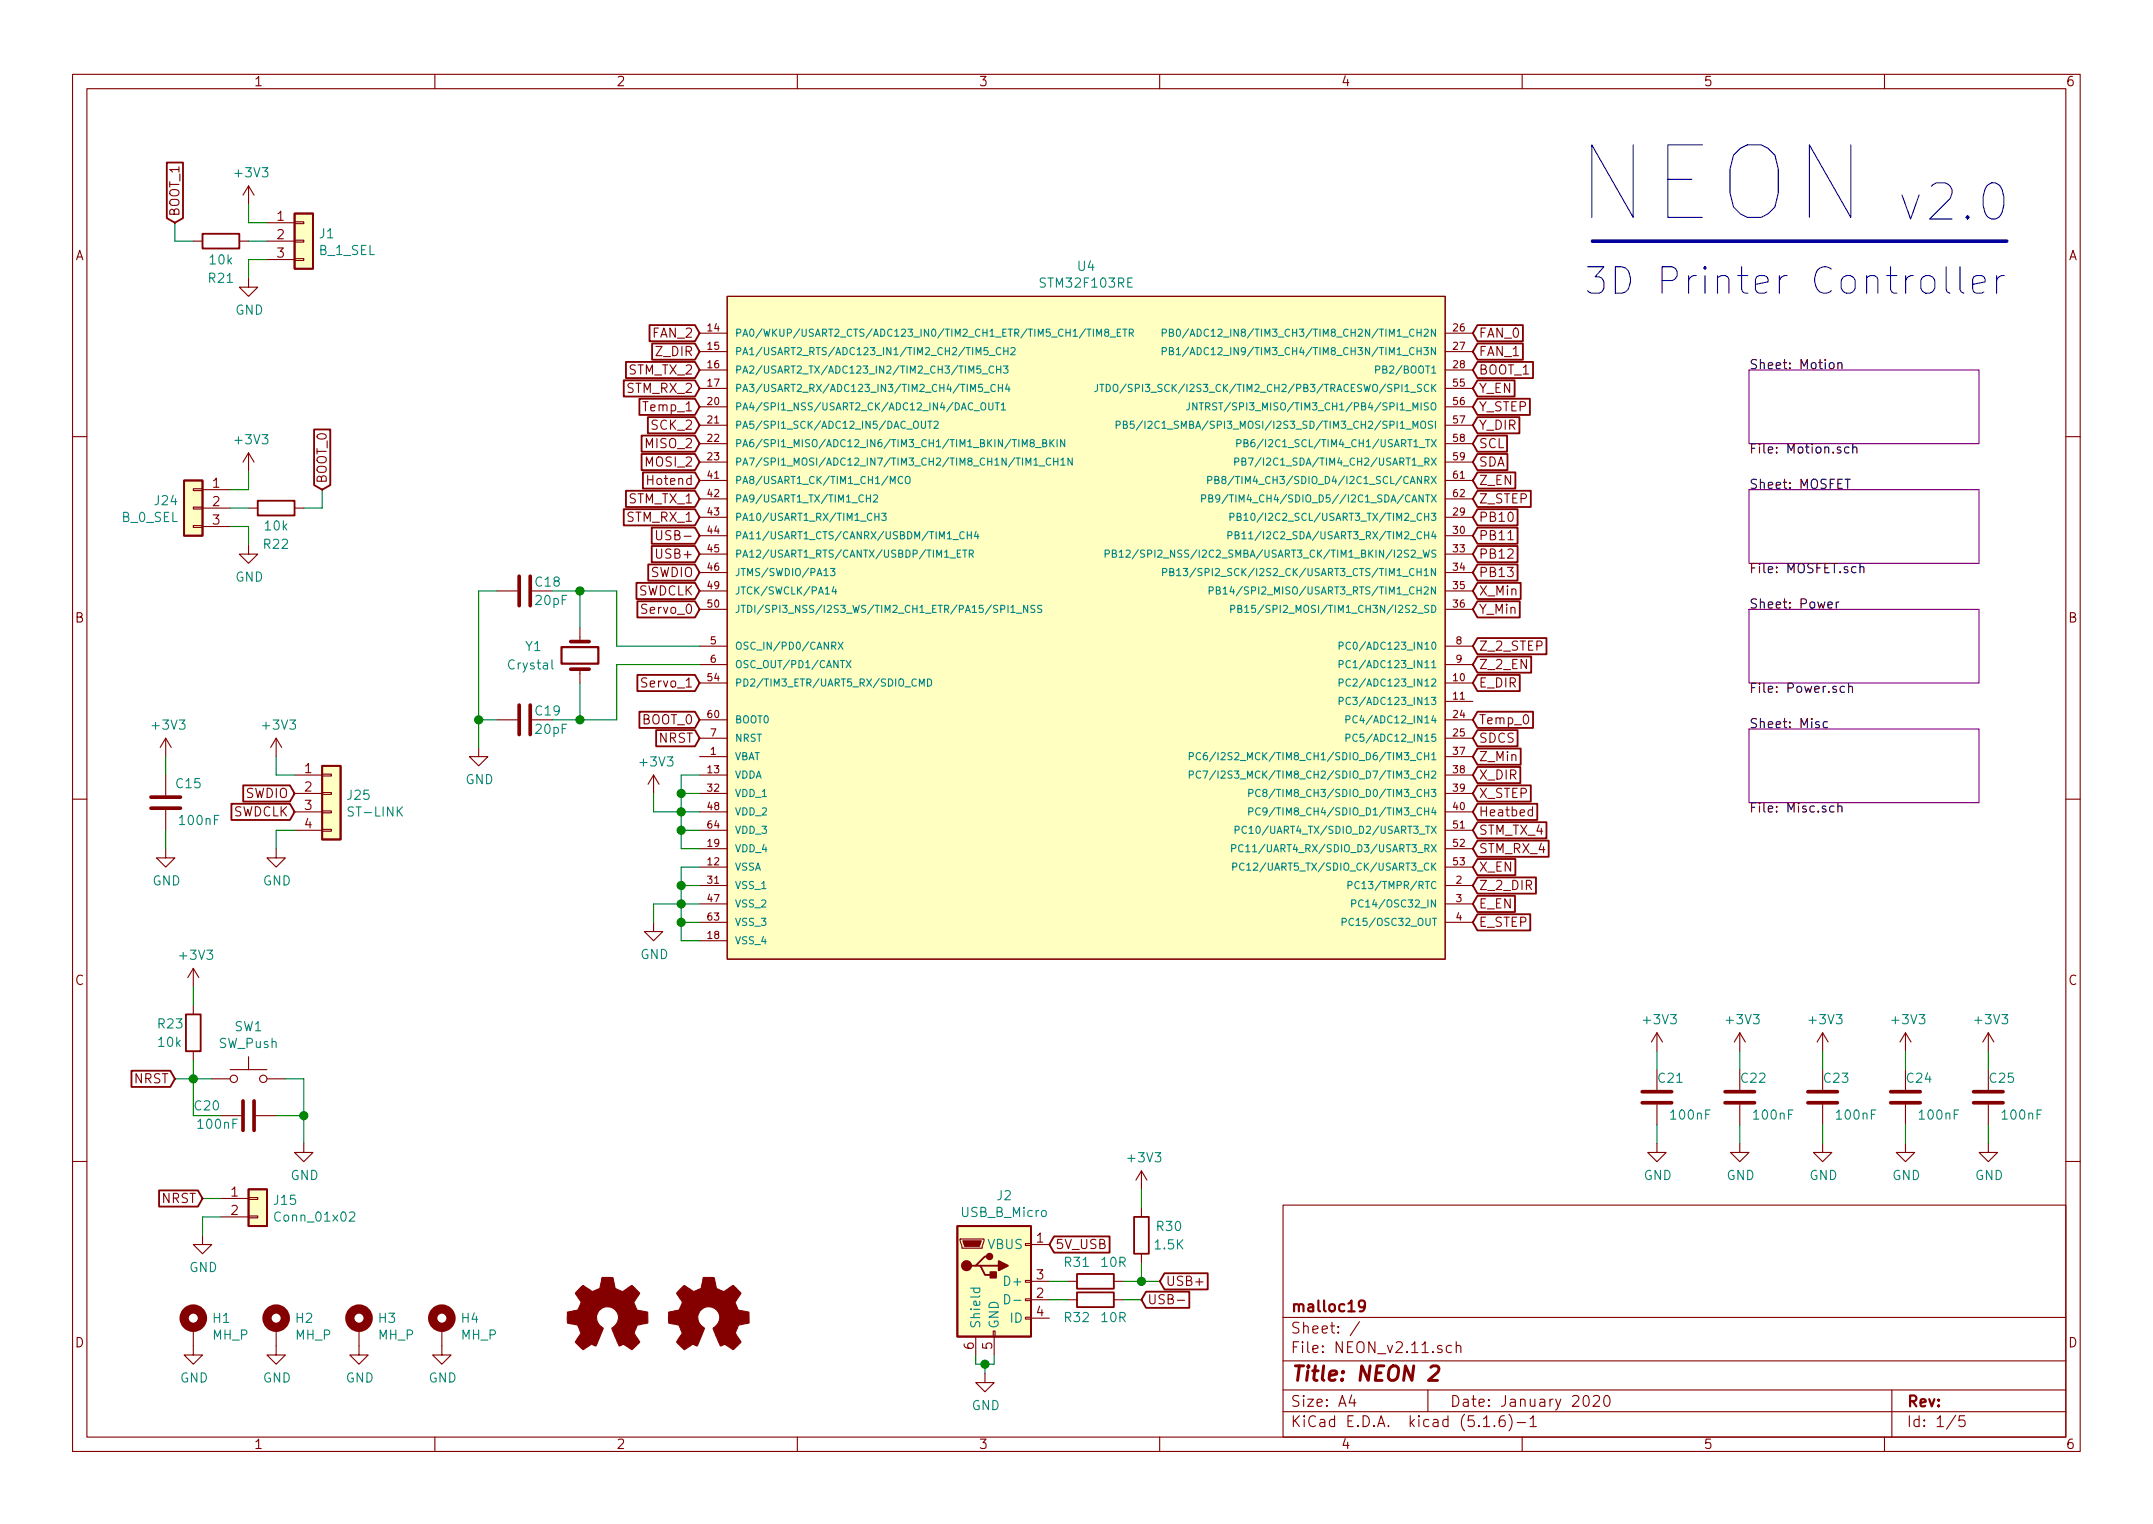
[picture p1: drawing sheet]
EESchema Schematic File Version 4
EELAYER 30 0
EELAYER END
$Descr A4 11693 8268
encoding utf-8
Sheet 1 5
Title "NEON 2"
Date "January 2020"
Rev ""
Comp "malloc19"
Comment1 ""
Comment2 ""
Comment3 ""
Comment4 ""
$EndDescr
$Comp
L Mechanical:MountingHole_Pad H1
U 1 1
P 1050 7200
F 0 "H1" H 1150 7251 50  0000 L CNN
F 1 "MH_P" H 1150 7160 50  0000 L CNN
F 2 "MountingHole:MountingHole_3.2mm_M3_Pad_Via" H 1050 7200 50  0001 C CNN
F 3 "~" H 1050 7200 50  0001 C CNN
	1    1050 7200
	1    0    0    -1  
$EndComp
$Comp
L power:GND #PWR0179
U 1 1
P 1050 7300
F 0 "#PWR0179" H 1050 7050 50  0001 C CNN
F 1 "GND" H 1055 7127 50  0000 C CNN
F 2 "" H 1050 7300 50  0001 C CNN
F 3 "" H 1050 7300 50  0001 C CNN
	1    1050 7300
	1    0    0    -1  
$EndComp
$Comp
L Mechanical:MountingHole_Pad H2
U 1 1
P 1500 7200
F 0 "H2" H 1600 7251 50  0000 L CNN
F 1 "MH_P" H 1600 7160 50  0000 L CNN
F 2 "MountingHole:MountingHole_3.2mm_M3_Pad_Via" H 1500 7200 50  0001 C CNN
F 3 "~" H 1500 7200 50  0001 C CNN
	1    1500 7200
	1    0    0    -1  
$EndComp
$Comp
L power:GND #PWR0133
U 1 1
P 1500 7300
F 0 "#PWR0133" H 1500 7050 50  0001 C CNN
F 1 "GND" H 1505 7127 50  0000 C CNN
F 2 "" H 1500 7300 50  0001 C CNN
F 3 "" H 1500 7300 50  0001 C CNN
	1    1500 7300
	1    0    0    -1  
$EndComp
$Comp
L Mechanical:MountingHole_Pad H3
U 1 1
P 1950 7200
F 0 "H3" H 2050 7251 50  0000 L CNN
F 1 "MH_P" H 2050 7160 50  0000 L CNN
F 2 "MountingHole:MountingHole_3.2mm_M3_Pad_Via" H 1950 7200 50  0001 C CNN
F 3 "~" H 1950 7200 50  0001 C CNN
	1    1950 7200
	1    0    0    -1  
$EndComp
$Comp
L power:GND #PWR0134
U 1 1
P 1950 7300
F 0 "#PWR0134" H 1950 7050 50  0001 C CNN
F 1 "GND" H 1955 7127 50  0000 C CNN
F 2 "" H 1950 7300 50  0001 C CNN
F 3 "" H 1950 7300 50  0001 C CNN
	1    1950 7300
	1    0    0    -1  
$EndComp
$Comp
L Mechanical:MountingHole_Pad H4
U 1 1
P 2400 7200
F 0 "H4" H 2500 7251 50  0000 L CNN
F 1 "MH_P" H 2500 7160 50  0000 L CNN
F 2 "MountingHole:MountingHole_3.2mm_M3_Pad_Via" H 2400 7200 50  0001 C CNN
F 3 "~" H 2400 7200 50  0001 C CNN
	1    2400 7200
	1    0    0    -1  
$EndComp
$Comp
L power:GND #PWR0180
U 1 1
P 2400 7300
F 0 "#PWR0180" H 2400 7050 50  0001 C CNN
F 1 "GND" H 2405 7127 50  0000 C CNN
F 2 "" H 2400 7300 50  0001 C CNN
F 3 "" H 2400 7300 50  0001 C CNN
	1    2400 7300
	1    0    0    -1  
$EndComp
$Comp
L Graphic:Logo_Open_Hardware_Small LOGO1
U 1 1
P 3300 7150
F 0 "LOGO1" H 3300 7425 50  0001 C CNN
F 1 "Logo_Open_Hardware_Small" H 3300 6925 50  0001 C CNN
F 2 "Symbol:OSHW-Symbol_6.7x6mm_SilkScreen" H 3300 7150 50  0001 C CNN
F 3 "~" H 3300 7150 50  0001 C CNN
	1    3300 7150
	1    0    0    -1  
$EndComp
$Comp
L Graphic:Logo_Open_Hardware_Small LOGO2
U 1 1
P 3850 7150
F 0 "LOGO2" H 3850 7425 50  0001 C CNN
F 1 "Logo_Open_Hardware_Small" H 3850 6925 50  0001 C CNN
F 2 "Symbol:KiCad-Logo2_8mm_SilkScreen" H 3850 7150 50  0001 C CNN
F 3 "~" H 3850 7150 50  0001 C CNN
	1    3850 7150
	1    0    0    -1  
$EndComp
$Sheet
S 9500 2000 1250 400 
U 5CD7F8DE
F0 "Motion" 50
F1 "Motion.sch" 50
$EndSheet
$Sheet
S 9500 2650 1250 400 
U 5CDED0D7
F0 "MOSFET" 50
F1 "MOSFET.sch" 50
$EndSheet
$Sheet
S 9500 3300 1250 400 
U 5CE1D96E
F0 "Power" 50
F1 "Power.sch" 50
$EndSheet
$Sheet
S 9500 3950 1250 400 
U 5CE4B0EA
F0 "Misc" 50
F1 "Misc.sch" 50
$EndSheet
Text Notes 8550 1200 0    394  ~ 0
NEON
Text Notes 10300 1200 0    197  ~ 0
v2.0
Wire Notes Line width 20 style solid
	8650 1300 10900 1300
Text Notes 8600 1600 0    144  ~ 0
3D Printer Controller
Text GLabel 8000 1900 2    50   Input ~ 0
FAN_1
Text GLabel 3800 1800 0    50   Input ~ 0
FAN_2
Text GLabel 8000 1800 2    50   Input ~ 0
FAN_0
Text GLabel 3800 2200 0    50   Input ~ 0
Temp_1
Text GLabel 8000 3900 2    50   Input ~ 0
Temp_0
Text GLabel 3800 3300 0    50   Input ~ 0
Servo_0
Text GLabel 8000 4400 2    50   Input ~ 0
Heatbed
Text GLabel 3800 2600 0    50   Input ~ 0
Hotend
Text GLabel 8000 4100 2    50   Input ~ 0
Z_Min
Text GLabel 8000 3200 2    50   Input ~ 0
X_Min
Text GLabel 8000 3300 2    50   Input ~ 0
Y_Min
Text GLabel 8000 4200 2    50   Input ~ 0
X_DIR
Text GLabel 8000 4300 2    50   Input ~ 0
X_STEP
Text GLabel 8000 2300 2    50   Input ~ 0
Y_DIR
Text GLabel 8000 2200 2    50   Input ~ 0
Y_STEP
Text GLabel 3800 1900 0    50   Input ~ 0
Z_DIR
Text GLabel 8000 2700 2    50   Input ~ 0
Z_STEP
Text GLabel 8000 3700 2    50   Input ~ 0
E_DIR
Text GLabel 8000 5000 2    50   Input ~ 0
E_STEP
Text GLabel 8000 2400 2    50   Input ~ 0
SCL
Text GLabel 8000 2500 2    50   Input ~ 0
SDA
Text GLabel 3800 2300 0    50   Input ~ 0
SCK_2
Text GLabel 3800 2400 0    50   Input ~ 0
MISO_2
Text GLabel 3800 2500 0    50   Input ~ 0
MOSI_2
$Comp
L Device:Crystal Y?
U 1 1
P 3150 3550
AR Path="/5D362114/5D364B17" Ref="Y?"  Part="1" 
AR Path="/5D364B17" Ref="Y1"  Part="1" 
F 0 "Y1" V 3100 3250 50  0000 L CNN
F 1 "Crystal" V 3200 3150 50  0000 L CNN
F 2 "Crystal:Crystal_SMD_5032-2Pin_5.0x3.2mm" H 3150 3550 50  0001 C CNN
F 3 "~" H 3150 3550 50  0001 C CNN
F 4 "C115962" V 3150 3550 50  0001 C CNN "JLC"
	1    3150 3550
	0    1    1    0   
$EndComp
$Comp
L Device:C C?
U 1 1
P 2850 3200
AR Path="/5D362114/5D364B1E" Ref="C?"  Part="1" 
AR Path="/5D364B1E" Ref="C18"  Part="1" 
F 0 "C18" V 2800 3250 50  0000 L CNN
F 1 "20pF" V 2900 3250 50  0000 L CNN
F 2 "Capacitor_SMD:C_0805_2012Metric_Pad1.15x1.40mm_HandSolder" H 2888 3050 50  0001 C CNN
F 3 "~" H 2850 3200 50  0001 C CNN
F 4 "C1798" V 2850 3200 50  0001 C CNN "JLC"
	1    2850 3200
	0    1    1    0   
$EndComp
Wire Wire Line
	3150 3900 3000 3900
Wire Wire Line
	3000 3200 3150 3200
Wire Wire Line
	3150 3700 3150 3900
Wire Wire Line
	3150 3200 3150 3400
Wire Wire Line
	2700 3200 2600 3200
Wire Wire Line
	2600 3200 2600 3900
Wire Wire Line
	2700 3900 2600 3900
Connection ~ 2600 3900
Wire Wire Line
	2600 3900 2600 4050
$Comp
L power:GND #PWR?
U 1 1
P 2600 4050
AR Path="/5D362114/5D364B37" Ref="#PWR?"  Part="1" 
AR Path="/5D364B37" Ref="#PWR038"  Part="1" 
F 0 "#PWR038" H 2600 3800 50  0001 C CNN
F 1 "GND" H 2605 3877 50  0000 C CNN
F 2 "" H 2600 4050 50  0001 C CNN
F 3 "" H 2600 4050 50  0001 C CNN
	1    2600 4050
	1    0    0    -1  
$EndComp
Text GLabel 8000 4700 2    50   Input ~ 0
X_EN
Text GLabel 8000 2100 2    50   Input ~ 0
Y_EN
Text GLabel 8000 2600 2    50   Input ~ 0
Z_EN
Text GLabel 8000 4900 2    50   Input ~ 0
E_EN
Text GLabel 3800 3700 0    50   Input ~ 0
Servo_1
Text GLabel 3800 4000 0    50   Input ~ 0
NRST
Text GLabel 3800 3900 0    50   Input ~ 0
BOOT_0
Text GLabel 950  5850 0    50   Input ~ 0
NRST
Wire Wire Line
	1050 6050 1050 5850
Wire Wire Line
	1050 5850 950  5850
Wire Wire Line
	1050 5850 1150 5850
Connection ~ 1050 5850
Wire Wire Line
	1550 5850 1650 5850
Wire Wire Line
	1650 5850 1650 6050
Connection ~ 1650 6050
$Comp
L power:GND #PWR?
U 1 1
P 1650 6200
AR Path="/5D362114/5D364B5B" Ref="#PWR?"  Part="1" 
AR Path="/5D364B5B" Ref="#PWR046"  Part="1" 
F 0 "#PWR046" H 1650 5950 50  0001 C CNN
F 1 "GND" H 1655 6027 50  0000 C CNN
F 2 "" H 1650 6200 50  0001 C CNN
F 3 "" H 1650 6200 50  0001 C CNN
	1    1650 6200
	1    0    0    -1  
$EndComp
Text GLabel 1750 2650 1    50   Input ~ 0
BOOT_0
$Comp
L power:+3V3 #PWR?
U 1 1
P 1350 1100
AR Path="/5D362114/5D364B62" Ref="#PWR?"  Part="1" 
AR Path="/5D364B62" Ref="#PWR034"  Part="1" 
F 0 "#PWR034" H 1350 950 50  0001 C CNN
F 1 "+3V3" H 1365 1273 50  0000 C CNN
F 2 "" H 1350 1100 50  0001 C CNN
F 3 "" H 1350 1100 50  0001 C CNN
	1    1350 1100
	1    0    0    -1  
$EndComp
$Comp
L power:GND #PWR?
U 1 1
P 1350 1500
AR Path="/5D362114/5D364B68" Ref="#PWR?"  Part="1" 
AR Path="/5D364B68" Ref="#PWR036"  Part="1" 
F 0 "#PWR036" H 1350 1250 50  0001 C CNN
F 1 "GND" H 1355 1327 50  0000 C CNN
F 2 "" H 1350 1500 50  0001 C CNN
F 3 "" H 1350 1500 50  0001 C CNN
	1    1350 1500
	1    0    0    -1  
$EndComp
Wire Wire Line
	1350 1400 1450 1400
Wire Wire Line
	1350 1200 1450 1200
Wire Wire Line
	1350 1500 1350 1400
Wire Wire Line
	1350 1100 1350 1200
Text GLabel 950  1200 1    50   Input ~ 0
BOOT_1
Text GLabel 8000 2000 2    50   Input ~ 0
BOOT_1
$Comp
L power:GND #PWR?
U 1 1
P 3550 5000
AR Path="/5D362114/5D364B74" Ref="#PWR?"  Part="1" 
AR Path="/5D364B74" Ref="#PWR041"  Part="1" 
F 0 "#PWR041" H 3550 4750 50  0001 C CNN
F 1 "GND" H 3555 4827 50  0000 C CNN
F 2 "" H 3550 5000 50  0001 C CNN
F 3 "" H 3550 5000 50  0001 C CNN
	1    3550 5000
	1    0    0    -1  
$EndComp
Wire Wire Line
	3800 4600 3700 4600
Wire Wire Line
	3700 4600 3700 4500
Wire Wire Line
	3700 4200 3800 4200
Wire Wire Line
	3800 4500 3700 4500
Connection ~ 3700 4500
Wire Wire Line
	3700 4500 3700 4400
Wire Wire Line
	3800 4400 3700 4400
Connection ~ 3700 4400
Wire Wire Line
	3700 4400 3700 4300
Wire Wire Line
	3800 4300 3700 4300
Connection ~ 3700 4300
Wire Wire Line
	3700 4300 3700 4200
$Comp
L power:+3V3 #PWR?
U 1 1
P 3550 4300
AR Path="/5D362114/5D364B86" Ref="#PWR?"  Part="1" 
AR Path="/5D364B86" Ref="#PWR039"  Part="1" 
F 0 "#PWR039" H 3550 4150 50  0001 C CNN
F 1 "+3V3" H 3565 4473 50  0000 C CNN
F 2 "" H 3550 4300 50  0001 C CNN
F 3 "" H 3550 4300 50  0001 C CNN
	1    3550 4300
	1    0    0    -1  
$EndComp
Wire Wire Line
	3700 4400 3550 4400
Wire Wire Line
	3550 4400 3550 4300
$Comp
L power:GND #PWR?
U 1 1
P 9000 6200
AR Path="/5D362114/5D364B8E" Ref="#PWR?"  Part="1" 
AR Path="/5D364B8E" Ref="#PWR047"  Part="1" 
F 0 "#PWR047" H 9000 5950 50  0001 C CNN
F 1 "GND" H 9005 6027 50  0000 C CNN
F 2 "" H 9000 6200 50  0001 C CNN
F 3 "" H 9000 6200 50  0001 C CNN
	1    9000 6200
	1    0    0    -1  
$EndComp
$Comp
L power:+3V3 #PWR?
U 1 1
P 9000 5700
AR Path="/5D362114/5D364B94" Ref="#PWR?"  Part="1" 
AR Path="/5D364B94" Ref="#PWR042"  Part="1" 
F 0 "#PWR042" H 9000 5550 50  0001 C CNN
F 1 "+3V3" H 9015 5873 50  0000 C CNN
F 2 "" H 9000 5700 50  0001 C CNN
F 3 "" H 9000 5700 50  0001 C CNN
	1    9000 5700
	1    0    0    -1  
$EndComp
$Comp
L Device:C C?
U 1 1
P 9000 5950
AR Path="/5D362114/5D364B9A" Ref="C?"  Part="1" 
AR Path="/5D364B9A" Ref="C21"  Part="1" 
F 0 "C21" H 8850 5850 50  0000 L CNN
F 1 "100nF" H 8700 6050 50  0000 L CNN
F 2 "Capacitor_SMD:C_0805_2012Metric_Pad1.15x1.40mm_HandSolder" H 9038 5800 50  0001 C CNN
F 3 "~" H 9000 5950 50  0001 C CNN
F 4 "C49678" H 9000 5950 50  0001 C CNN "JLC"
	1    9000 5950
	-1   0    0    1   
$EndComp
Wire Wire Line
	9000 5700 9000 5800
Wire Wire Line
	9000 6100 9000 6200
$Comp
L power:GND #PWR?
U 1 1
P 9450 6200
AR Path="/5D362114/5D364BA3" Ref="#PWR?"  Part="1" 
AR Path="/5D364BA3" Ref="#PWR048"  Part="1" 
F 0 "#PWR048" H 9450 5950 50  0001 C CNN
F 1 "GND" H 9455 6027 50  0000 C CNN
F 2 "" H 9450 6200 50  0001 C CNN
F 3 "" H 9450 6200 50  0001 C CNN
	1    9450 6200
	1    0    0    -1  
$EndComp
$Comp
L power:+3V3 #PWR?
U 1 1
P 9450 5700
AR Path="/5D362114/5D364BA9" Ref="#PWR?"  Part="1" 
AR Path="/5D364BA9" Ref="#PWR043"  Part="1" 
F 0 "#PWR043" H 9450 5550 50  0001 C CNN
F 1 "+3V3" H 9465 5873 50  0000 C CNN
F 2 "" H 9450 5700 50  0001 C CNN
F 3 "" H 9450 5700 50  0001 C CNN
	1    9450 5700
	1    0    0    -1  
$EndComp
Wire Wire Line
	9450 5700 9450 5800
Wire Wire Line
	9450 6100 9450 6200
$Comp
L power:GND #PWR?
U 1 1
P 9900 6200
AR Path="/5D362114/5D364BB8" Ref="#PWR?"  Part="1" 
AR Path="/5D364BB8" Ref="#PWR049"  Part="1" 
F 0 "#PWR049" H 9900 5950 50  0001 C CNN
F 1 "GND" H 9905 6027 50  0000 C CNN
F 2 "" H 9900 6200 50  0001 C CNN
F 3 "" H 9900 6200 50  0001 C CNN
	1    9900 6200
	1    0    0    -1  
$EndComp
$Comp
L power:+3V3 #PWR?
U 1 1
P 9900 5700
AR Path="/5D362114/5D364BBE" Ref="#PWR?"  Part="1" 
AR Path="/5D364BBE" Ref="#PWR044"  Part="1" 
F 0 "#PWR044" H 9900 5550 50  0001 C CNN
F 1 "+3V3" H 9915 5873 50  0000 C CNN
F 2 "" H 9900 5700 50  0001 C CNN
F 3 "" H 9900 5700 50  0001 C CNN
	1    9900 5700
	1    0    0    -1  
$EndComp
Wire Wire Line
	9900 5700 9900 5800
Wire Wire Line
	9900 6100 9900 6200
$Comp
L power:GND #PWR?
U 1 1
P 10350 6200
AR Path="/5D362114/5D364BCD" Ref="#PWR?"  Part="1" 
AR Path="/5D364BCD" Ref="#PWR050"  Part="1" 
F 0 "#PWR050" H 10350 5950 50  0001 C CNN
F 1 "GND" H 10355 6027 50  0000 C CNN
F 2 "" H 10350 6200 50  0001 C CNN
F 3 "" H 10350 6200 50  0001 C CNN
	1    10350 6200
	1    0    0    -1  
$EndComp
$Comp
L power:+3V3 #PWR?
U 1 1
P 10350 5700
AR Path="/5D362114/5D364BD3" Ref="#PWR?"  Part="1" 
AR Path="/5D364BD3" Ref="#PWR045"  Part="1" 
F 0 "#PWR045" H 10350 5550 50  0001 C CNN
F 1 "+3V3" H 10365 5873 50  0000 C CNN
F 2 "" H 10350 5700 50  0001 C CNN
F 3 "" H 10350 5700 50  0001 C CNN
	1    10350 5700
	1    0    0    -1  
$EndComp
Wire Wire Line
	10350 5700 10350 5800
Wire Wire Line
	10350 6100 10350 6200
$Comp
L Device:C C?
U 1 1
P 1350 6050
AR Path="/5D362114/5D364BE2" Ref="C?"  Part="1" 
AR Path="/5D364BE2" Ref="C20"  Part="1" 
F 0 "C20" V 1400 6200 50  0000 L CNN
F 1 "100nF" V 1300 6100 50  0000 L CNN
F 2 "Capacitor_SMD:C_0805_2012Metric_Pad1.15x1.40mm_HandSolder" H 1388 5900 50  0001 C CNN
F 3 "~" H 1350 6050 50  0001 C CNN
F 4 "C49678" V 1350 6050 50  0001 C CNN "JLC"
	1    1350 6050
	0    -1   -1   0   
$EndComp
$Comp
L Device:R R?
U 1 1
P 1050 5600
AR Path="/5D362114/5D364BEF" Ref="R?"  Part="1" 
AR Path="/5D364BEF" Ref="R23"  Part="1" 
F 0 "R23" H 850 5650 50  0000 L CNN
F 1 "10k" H 850 5550 50  0000 L CNN
F 2 "Resistor_SMD:R_0805_2012Metric_Pad1.15x1.40mm_HandSolder" V 980 5600 50  0001 C CNN
F 3 "~" H 1050 5600 50  0001 C CNN
F 4 " C17414" H 1050 5600 50  0001 C CNN "JLC"
	1    1050 5600
	1    0    0    -1  
$EndComp
$Comp
L power:+3V3 #PWR?
U 1 1
P 1050 5350
AR Path="/5D362114/5D364BF6" Ref="#PWR?"  Part="1" 
AR Path="/5D364BF6" Ref="#PWR040"  Part="1" 
F 0 "#PWR040" H 1050 5200 50  0001 C CNN
F 1 "+3V3" H 1065 5523 50  0000 C CNN
F 2 "" H 1050 5350 50  0001 C CNN
F 3 "" H 1050 5350 50  0001 C CNN
	1    1050 5350
	1    0    0    -1  
$EndComp
Wire Wire Line
	1050 5350 1050 5450
Wire Wire Line
	1050 5750 1050 5850
Wire Wire Line
	3700 5100 3800 5100
Wire Wire Line
	3800 5000 3700 5000
Wire Wire Line
	3800 4800 3700 4800
Wire Wire Line
	3800 4700 3700 4700
Wire Wire Line
	3550 5000 3550 4900
Wire Wire Line
	3700 4700 3700 4800
Connection ~ 3700 4800
Wire Wire Line
	3700 4800 3700 4900
Connection ~ 3700 5000
Wire Wire Line
	3700 5000 3700 5100
Wire Wire Line
	3800 4900 3700 4900
Connection ~ 3700 4900
Wire Wire Line
	3700 4900 3700 5000
Wire Wire Line
	3700 4900 3550 4900
$Comp
L Device:R R?
U 1 1
P 1200 1300
AR Path="/5D362114/5D364C0D" Ref="R?"  Part="1" 
AR Path="/5D364C0D" Ref="R21"  Part="1" 
F 0 "R21" V 1400 1300 50  0000 C CNN
F 1 "10k" V 1300 1300 50  0000 C CNN
F 2 "Resistor_SMD:R_0805_2012Metric_Pad1.15x1.40mm_HandSolder" V 1130 1300 50  0001 C CNN
F 3 "~" H 1200 1300 50  0001 C CNN
F 4 " C17414" V 1200 1300 50  0001 C CNN "JLC"
	1    1200 1300
	0    1    1    0   
$EndComp
Wire Wire Line
	1350 1300 1450 1300
Wire Wire Line
	1050 1300 950  1300
$Comp
L Device:R R?
U 1 1
P 1500 2750
AR Path="/5D362114/5D364C16" Ref="R?"  Part="1" 
AR Path="/5D364C16" Ref="R22"  Part="1" 
F 0 "R22" V 1300 2750 50  0000 C CNN
F 1 "10k" V 1400 2750 50  0000 C CNN
F 2 "Resistor_SMD:R_0805_2012Metric_Pad1.15x1.40mm_HandSolder" V 1430 2750 50  0001 C CNN
F 3 "~" H 1500 2750 50  0001 C CNN
F 4 " C17414" V 1500 2750 50  0001 C CNN "JLC"
	1    1500 2750
	0    -1   -1   0   
$EndComp
Connection ~ 3150 3900
Connection ~ 3150 3200
Text GLabel 5700 6750 2    50   Input ~ 0
5V_USB
Text GLabel 6200 7050 2    50   Input ~ 0
USB-
Text GLabel 6300 6950 2    50   Input ~ 0
USB+
$Comp
L power:GND #PWR?
U 1 1
P 5350 7450
AR Path="/5D362114/5D364C82" Ref="#PWR?"  Part="1" 
AR Path="/5D364C82" Ref="#PWR051"  Part="1" 
F 0 "#PWR051" H 5350 7200 50  0001 C CNN
F 1 "GND" H 5355 7277 50  0000 C CNN
F 2 "" H 5350 7450 50  0001 C CNN
F 3 "" H 5350 7450 50  0001 C CNN
	1    5350 7450
	1    0    0    -1  
$EndComp
Wire Wire Line
	5300 7350 5300 7400
Wire Wire Line
	5300 7400 5350 7400
Wire Wire Line
	5350 7400 5350 7450
Wire Wire Line
	5350 7400 5400 7400
Wire Wire Line
	5400 7400 5400 7350
Connection ~ 5350 7400
Text GLabel 3800 2800 0    50   Input ~ 0
STM_RX_1
Text GLabel 3800 2700 0    50   Input ~ 0
STM_TX_1
Wire Wire Line
	1650 2750 1750 2750
Wire Wire Line
	1750 2750 1750 2650
Wire Wire Line
	1350 2750 1250 2750
Wire Wire Line
	1250 2850 1350 2850
Wire Wire Line
	1350 2850 1350 2950
Wire Wire Line
	1250 2650 1350 2650
Wire Wire Line
	1350 2650 1350 2550
$Comp
L power:+3V3 #PWR?
U 1 1
P 1350 2550
AR Path="/5D362114/5D364C9E" Ref="#PWR?"  Part="1" 
AR Path="/5D364C9E" Ref="#PWR035"  Part="1" 
F 0 "#PWR035" H 1350 2400 50  0001 C CNN
F 1 "+3V3" H 1365 2723 50  0000 C CNN
F 2 "" H 1350 2550 50  0001 C CNN
F 3 "" H 1350 2550 50  0001 C CNN
	1    1350 2550
	1    0    0    -1  
$EndComp
$Comp
L power:GND #PWR?
U 1 1
P 1350 2950
AR Path="/5D362114/5D364CA4" Ref="#PWR?"  Part="1" 
AR Path="/5D364CA4" Ref="#PWR037"  Part="1" 
F 0 "#PWR037" H 1350 2700 50  0001 C CNN
F 1 "GND" H 1355 2777 50  0000 C CNN
F 2 "" H 1350 2950 50  0001 C CNN
F 3 "" H 1350 2950 50  0001 C CNN
	1    1350 2950
	1    0    0    -1  
$EndComp
Wire Wire Line
	950  1200 950  1300
Text GLabel 3800 2900 0    50   Input ~ 0
USB-
Text GLabel 3800 3000 0    50   Input ~ 0
USB+
$Comp
L Connector:USB_B_Micro J2
U 1 1
P 5400 6950
F 0 "J2" H 5455 7417 50  0000 C CNN
F 1 "USB_B_Micro" H 5455 7326 50  0000 C CNN
F 2 "Connector_USB:USB_Micro-B_GCT_USB3076-30-A" H 5550 6900 50  0001 C CNN
F 3 "~" H 5550 6900 50  0001 C CNN
	1    5400 6950
	1    0    0    -1  
$EndComp
$Comp
L Connector_Generic:Conn_01x03 J24
U 1 1
P 1050 2750
AR Path="/5D3AB5E9" Ref="J24"  Part="1" 
AR Path="/5CE4B0EA/5D3AB5E9" Ref="J?"  Part="1" 
AR Path="/5D06A187/5D3AB5E9" Ref="J?"  Part="1" 
F 0 "J24" H 1129 2792 50  0000 L CNN
F 1 "B_0_SEL" H 1129 2701 50  0000 L CNN
F 2 "Connector_PinHeader_2.54mm:PinHeader_1x03_P2.54mm_Vertical" H 1050 2750 50  0001 C CNN
F 3 "~" H 1050 2750 50  0001 C CNN
	1    1050 2750
	-1   0    0    -1  
$EndComp
$Comp
L Connector_Generic:Conn_01x03 J1
U 1 1
P 1650 1300
AR Path="/5D3B042E" Ref="J1"  Part="1" 
AR Path="/5CE4B0EA/5D3B042E" Ref="J?"  Part="1" 
AR Path="/5D06A187/5D3B042E" Ref="J?"  Part="1" 
F 0 "J1" H 1729 1342 50  0000 L CNN
F 1 "B_1_SEL" H 1729 1251 50  0000 L CNN
F 2 "Connector_PinHeader_2.54mm:PinHeader_1x03_P2.54mm_Vertical" H 1650 1300 50  0001 C CNN
F 3 "~" H 1650 1300 50  0001 C CNN
	1    1650 1300
	1    0    0    -1  
$EndComp
$Comp
L Connector_Generic:Conn_01x04 J25
U 1 1
P 1800 4300
AR Path="/5D375D68" Ref="J25"  Part="1" 
AR Path="/5CE4B0EA/5D375D68" Ref="J?"  Part="1" 
AR Path="/5D06A187/5D375D68" Ref="J?"  Part="1" 
F 0 "J25" H 1879 4292 50  0000 L CNN
F 1 "ST-LINK" H 1879 4201 50  0000 L CNN
F 2 "Connector_PinHeader_2.54mm:PinHeader_1x04_P2.54mm_Vertical" H 1800 4300 50  0001 C CNN
F 3 "~" H 1800 4300 50  0001 C CNN
	1    1800 4300
	1    0    0    -1  
$EndComp
$Comp
L power:+3V3 #PWR?
U 1 1
P 1500 4100
AR Path="/5D362114/5D377686" Ref="#PWR?"  Part="1" 
AR Path="/5D377686" Ref="#PWR0174"  Part="1" 
F 0 "#PWR0174" H 1500 3950 50  0001 C CNN
F 1 "+3V3" H 1515 4273 50  0000 C CNN
F 2 "" H 1500 4100 50  0001 C CNN
F 3 "" H 1500 4100 50  0001 C CNN
	1    1500 4100
	1    0    0    -1  
$EndComp
Wire Wire Line
	1500 4100 1500 4200
Wire Wire Line
	1500 4200 1600 4200
Wire Wire Line
	1600 4500 1500 4500
Wire Wire Line
	1500 4500 1500 4600
$Comp
L power:GND #PWR?
U 1 1
P 1500 4600
AR Path="/5D362114/5D37B0A1" Ref="#PWR?"  Part="1" 
AR Path="/5D37B0A1" Ref="#PWR0185"  Part="1" 
F 0 "#PWR0185" H 1500 4350 50  0001 C CNN
F 1 "GND" H 1505 4427 50  0000 C CNN
F 2 "" H 1500 4600 50  0001 C CNN
F 3 "" H 1500 4600 50  0001 C CNN
	1    1500 4600
	1    0    0    -1  
$EndComp
Text GLabel 1600 4300 0    50   Input ~ 0
SWDIO
Text GLabel 1600 4400 0    50   Input ~ 0
SWDCLK
Text GLabel 3800 3100 0    50   Input ~ 0
SWDIO
Text GLabel 3800 3200 0    50   Input ~ 0
SWDCLK
$Comp
L power:GND #PWR?
U 1 1
P 900 4600
AR Path="/5D362114/5D37E112" Ref="#PWR?"  Part="1" 
AR Path="/5D37E112" Ref="#PWR0186"  Part="1" 
F 0 "#PWR0186" H 900 4350 50  0001 C CNN
F 1 "GND" H 905 4427 50  0000 C CNN
F 2 "" H 900 4600 50  0001 C CNN
F 3 "" H 900 4600 50  0001 C CNN
	1    900  4600
	1    0    0    -1  
$EndComp
$Comp
L power:+3V3 #PWR?
U 1 1
P 900 4100
AR Path="/5D362114/5D37E118" Ref="#PWR?"  Part="1" 
AR Path="/5D37E118" Ref="#PWR0188"  Part="1" 
F 0 "#PWR0188" H 900 3950 50  0001 C CNN
F 1 "+3V3" H 915 4273 50  0000 C CNN
F 2 "" H 900 4100 50  0001 C CNN
F 3 "" H 900 4100 50  0001 C CNN
	1    900  4100
	1    0    0    -1  
$EndComp
$Comp
L Device:C C?
U 1 1
P 900 4350
AR Path="/5D362114/5D37E11E" Ref="C?"  Part="1" 
AR Path="/5D37E11E" Ref="C15"  Part="1" 
F 0 "C15" H 700 4250 50  0000 L CNN
F 1 "100nF" H 600 4450 50  0000 L CNN
F 2 "Capacitor_SMD:C_0805_2012Metric_Pad1.15x1.40mm_HandSolder" H 938 4200 50  0001 C CNN
F 3 "~" H 900 4350 50  0001 C CNN
F 4 "C49678" H 900 4350 50  0001 C CNN "JLC"
	1    900  4350
	-1   0    0    1   
$EndComp
Wire Wire Line
	900  4100 900  4200
Wire Wire Line
	900  4500 900  4600
$Comp
L Device:R R?
U 1 1
P 5950 7050
AR Path="/5D362114/5D38068C" Ref="R?"  Part="1" 
AR Path="/5D38068C" Ref="R32"  Part="1" 
F 0 "R32" V 5850 7150 50  0000 C CNN
F 1 "10R" V 5850 6950 50  0000 C CNN
F 2 "Resistor_SMD:R_0805_2012Metric_Pad1.15x1.40mm_HandSolder" V 5880 7050 50  0001 C CNN
F 3 "~" H 5950 7050 50  0001 C CNN
F 4 "C17415" V 5950 7050 50  0001 C CNN "JLC"
	1    5950 7050
	0    -1   -1   0   
$EndComp
$Comp
L Device:R R?
U 1 1
P 5950 6950
AR Path="/5D362114/5D3826B7" Ref="R?"  Part="1" 
AR Path="/5D3826B7" Ref="R31"  Part="1" 
F 0 "R31" V 6050 7050 50  0000 C CNN
F 1 "10R" V 6050 6850 50  0000 C CNN
F 2 "Resistor_SMD:R_0805_2012Metric_Pad1.15x1.40mm_HandSolder" V 5880 6950 50  0001 C CNN
F 3 "~" H 5950 6950 50  0001 C CNN
F 4 "C17415" V 5950 6950 50  0001 C CNN "JLC"
	1    5950 6950
	0    -1   -1   0   
$EndComp
Wire Wire Line
	5700 6950 5800 6950
Wire Wire Line
	5700 7050 5800 7050
Wire Wire Line
	6100 7050 6200 7050
Wire Wire Line
	6100 6950 6200 6950
Wire Wire Line
	6200 6950 6200 6850
Connection ~ 6200 6950
Wire Wire Line
	6200 6950 6300 6950
$Comp
L Device:R R?
U 1 1
P 6200 6700
AR Path="/5D362114/5D3900BA" Ref="R?"  Part="1" 
AR Path="/5D3900BA" Ref="R30"  Part="1" 
F 0 "R30" H 6350 6750 50  0000 C CNN
F 1 "1.5K" H 6350 6650 50  0000 C CNN
F 2 "Resistor_SMD:R_0805_2012Metric_Pad1.15x1.40mm_HandSolder" V 6130 6700 50  0001 C CNN
F 3 "~" H 6200 6700 50  0001 C CNN
F 4 "C4310" H 6200 6700 50  0001 C CNN "JLC"
	1    6200 6700
	1    0    0    -1  
$EndComp
$Comp
L power:+3V3 #PWR?
U 1 1
P 6200 6450
AR Path="/5D362114/5D39039A" Ref="#PWR?"  Part="1" 
AR Path="/5D39039A" Ref="#PWR03"  Part="1" 
F 0 "#PWR03" H 6200 6300 50  0001 C CNN
F 1 "+3V3" H 6215 6623 50  0000 C CNN
F 2 "" H 6200 6450 50  0001 C CNN
F 3 "" H 6200 6450 50  0001 C CNN
	1    6200 6450
	1    0    0    -1  
$EndComp
Wire Wire Line
	6200 6450 6200 6550
$Comp
L power:GND #PWR?
U 1 1
P 10800 6200
AR Path="/5D362114/5D394675" Ref="#PWR?"  Part="1" 
AR Path="/5D394675" Ref="#PWR0189"  Part="1" 
F 0 "#PWR0189" H 10800 5950 50  0001 C CNN
F 1 "GND" H 10805 6027 50  0000 C CNN
F 2 "" H 10800 6200 50  0001 C CNN
F 3 "" H 10800 6200 50  0001 C CNN
	1    10800 6200
	1    0    0    -1  
$EndComp
$Comp
L power:+3V3 #PWR?
U 1 1
P 10800 5700
AR Path="/5D362114/5D39467B" Ref="#PWR?"  Part="1" 
AR Path="/5D39467B" Ref="#PWR0190"  Part="1" 
F 0 "#PWR0190" H 10800 5550 50  0001 C CNN
F 1 "+3V3" H 10815 5873 50  0000 C CNN
F 2 "" H 10800 5700 50  0001 C CNN
F 3 "" H 10800 5700 50  0001 C CNN
	1    10800 5700
	1    0    0    -1  
$EndComp
Wire Wire Line
	10800 5700 10800 5800
Wire Wire Line
	10800 6100 10800 6200
Text GLabel 3800 2000 0    50   Input ~ 0
STM_TX_2
Text GLabel 3800 2100 0    50   Input ~ 0
STM_RX_2
Text GLabel 8000 4500 2    50   Input ~ 0
STM_TX_4
Text GLabel 8000 4600 2    50   Input ~ 0
STM_RX_4
Wire Wire Line
	3350 3600 3350 3900
Wire Wire Line
	3350 3900 3150 3900
Wire Wire Line
	3350 3600 3800 3600
Wire Wire Line
	3350 3500 3350 3200
Wire Wire Line
	3350 3200 3150 3200
Wire Wire Line
	3350 3500 3800 3500
Text GLabel 8000 3600 2    50   Input ~ 0
Z_2_EN
Text GLabel 8000 3500 2    50   Input ~ 0
Z_2_STEP
Text GLabel 8000 4800 2    50   Input ~ 0
Z_2_DIR
Text GLabel 8000 4000 2    50   Input ~ 0
SDCS
Text GLabel 8000 3000 2    50   Input ~ 0
PB12
Text GLabel 8000 3100 2    50   Input ~ 0
PB13
Text GLabel 8000 2800 2    50   Input ~ 0
PB10
Text GLabel 8000 2900 2    50   Input ~ 0
PB11
$Comp
L Malloc_Library:STM32F103RE U?
U 1 1
P 5900 1600
AR Path="/5D362114/5D364B10" Ref="U?"  Part="1" 
AR Path="/5D364B10" Ref="U4"  Part="1" 
F 0 "U4" H 5900 1765 50  0000 C CNN
F 1 "STM32F103RE" H 5900 1674 50  0000 C CNN
F 2 "Package_QFP:LQFP-64_10x10mm_P0.5mm" H 5800 1600 50  0001 C CNN
F 3 "" H 5800 1600 50  0001 C CNN
F 4 " C8322" H 5900 1600 50  0001 C CNN "JLC"
	1    5900 1600
	1    0    0    -1  
$EndComp
$Comp
L Device:C C?
U 1 1
P 2850 3900
AR Path="/5D362114/5E085891" Ref="C?"  Part="1" 
AR Path="/5E085891" Ref="C19"  Part="1" 
F 0 "C19" V 2800 3950 50  0000 L CNN
F 1 "20pF" V 2900 3950 50  0000 L CNN
F 2 "Capacitor_SMD:C_0805_2012Metric_Pad1.15x1.40mm_HandSolder" H 2888 3750 50  0001 C CNN
F 3 "~" H 2850 3900 50  0001 C CNN
F 4 "C1798" V 2850 3900 50  0001 C CNN "JLC"
	1    2850 3900
	0    1    1    0   
$EndComp
$Comp
L Device:C C?
U 1 1
P 9450 5950
AR Path="/5D362114/5E087519" Ref="C?"  Part="1" 
AR Path="/5E087519" Ref="C22"  Part="1" 
F 0 "C22" H 9300 5850 50  0000 L CNN
F 1 "100nF" H 9150 6050 50  0000 L CNN
F 2 "Capacitor_SMD:C_0805_2012Metric_Pad1.15x1.40mm_HandSolder" H 9488 5800 50  0001 C CNN
F 3 "~" H 9450 5950 50  0001 C CNN
F 4 "C49678" H 9450 5950 50  0001 C CNN "JLC"
	1    9450 5950
	-1   0    0    1   
$EndComp
$Comp
L Device:C C?
U 1 1
P 9900 5950
AR Path="/5D362114/5E087A66" Ref="C?"  Part="1" 
AR Path="/5E087A66" Ref="C23"  Part="1" 
F 0 "C23" H 9750 5850 50  0000 L CNN
F 1 "100nF" H 9600 6050 50  0000 L CNN
F 2 "Capacitor_SMD:C_0805_2012Metric_Pad1.15x1.40mm_HandSolder" H 9938 5800 50  0001 C CNN
F 3 "~" H 9900 5950 50  0001 C CNN
F 4 "C49678" H 9900 5950 50  0001 C CNN "JLC"
	1    9900 5950
	-1   0    0    1   
$EndComp
$Comp
L Device:C C?
U 1 1
P 10350 5950
AR Path="/5D362114/5E087DEB" Ref="C?"  Part="1" 
AR Path="/5E087DEB" Ref="C24"  Part="1" 
F 0 "C24" H 10200 5850 50  0000 L CNN
F 1 "100nF" H 10050 6050 50  0000 L CNN
F 2 "Capacitor_SMD:C_0805_2012Metric_Pad1.15x1.40mm_HandSolder" H 10388 5800 50  0001 C CNN
F 3 "~" H 10350 5950 50  0001 C CNN
F 4 "C49678" H 10350 5950 50  0001 C CNN "JLC"
	1    10350 5950
	-1   0    0    1   
$EndComp
$Comp
L Device:C C?
U 1 1
P 10800 5950
AR Path="/5D362114/5E0880BC" Ref="C?"  Part="1" 
AR Path="/5E0880BC" Ref="C25"  Part="1" 
F 0 "C25" H 10650 5850 50  0000 L CNN
F 1 "100nF" H 10500 6050 50  0000 L CNN
F 2 "Capacitor_SMD:C_0805_2012Metric_Pad1.15x1.40mm_HandSolder" H 10838 5800 50  0001 C CNN
F 3 "~" H 10800 5950 50  0001 C CNN
F 4 "C49678" H 10800 5950 50  0001 C CNN "JLC"
	1    10800 5950
	-1   0    0    1   
$EndComp
$Comp
L Switch:SW_Push SW1
U 1 1
P 1350 5850
F 0 "SW1" H 1350 6135 50  0000 C CNN
F 1 "SW_Push" H 1350 6044 50  0000 C CNN
F 2 "mallocLibraryFP:Tactile_Switch_C255812" H 1350 6050 50  0001 C CNN
F 3 "~" H 1350 6050 50  0001 C CNN
	1    1350 5850
	1    0    0    -1  
$EndComp
Wire Wire Line
	1050 6050 1200 6050
Wire Wire Line
	1500 6050 1650 6050
Wire Wire Line
	1650 6050 1650 6200
$Comp
L Connector_Generic:Conn_01x02 J15
U 1 1
P 1400 6500
F 0 "J15" H 1480 6492 50  0000 L CNN
F 1 "Conn_01x02" H 1480 6401 50  0000 L CNN
F 2 "Connector_PinHeader_2.54mm:PinHeader_1x02_P2.54mm_Vertical" H 1400 6500 50  0001 C CNN
F 3 "~" H 1400 6500 50  0001 C CNN
	1    1400 6500
	1    0    0    -1  
$EndComp
$Comp
L power:GND #PWR?
U 1 1
P 1100 6700
AR Path="/5D362114/5E0E0AE3" Ref="#PWR?"  Part="1" 
AR Path="/5E0E0AE3" Ref="#PWR0167"  Part="1" 
F 0 "#PWR0167" H 1100 6450 50  0001 C CNN
F 1 "GND" H 1105 6527 50  0000 C CNN
F 2 "" H 1100 6700 50  0001 C CNN
F 3 "" H 1100 6700 50  0001 C CNN
	1    1100 6700
	1    0    0    -1  
$EndComp
Wire Wire Line
	1100 6700 1100 6600
Wire Wire Line
	1100 6600 1200 6600
Wire Wire Line
	1200 6500 1100 6500
Text GLabel 1100 6500 0    50   Input ~ 0
NRST
$EndSCHEMATC
